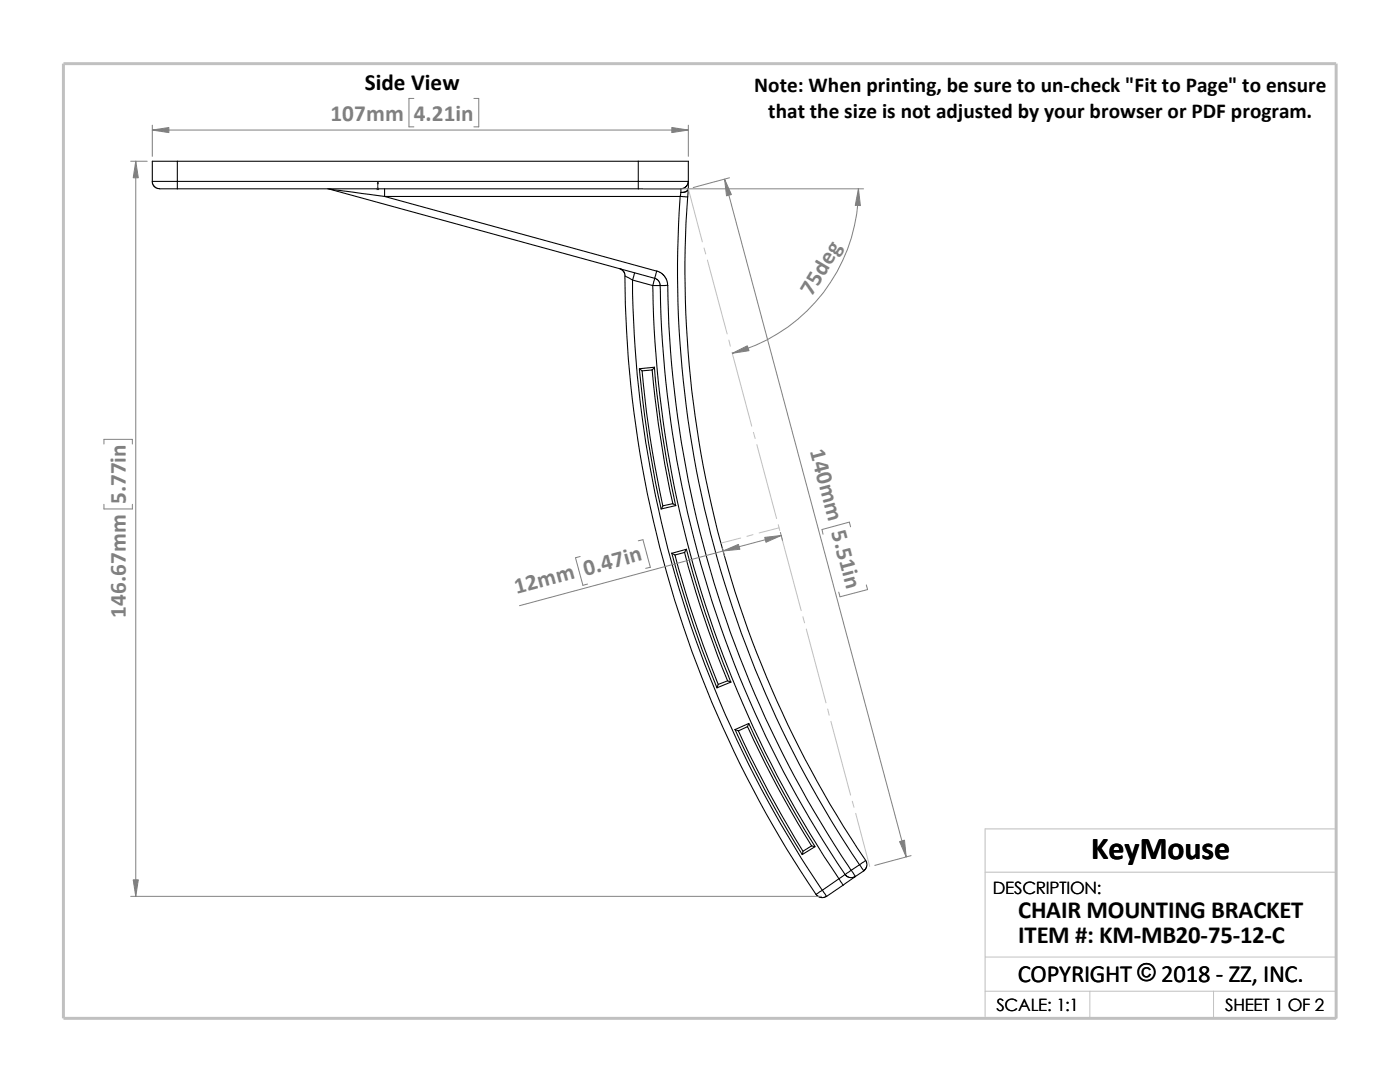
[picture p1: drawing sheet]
<svg xmlns="http://www.w3.org/2000/svg" width="279mm" height="216mm" viewBox="0 0 279 216" stroke-linecap="round" stroke-linejoin="round" font-family="sans-serif">
<g fill="none" stroke="#c0c0c0" stroke-width=".2">
<path d="M137.4 37.7l2.8 10.6M140.5 49.5l.3 1.2M141.2 51.9l3.9 14.7M145.5 67.9l.3 1.2M146.1 70.3l3.9 14.7M150.4 86.3l.3 1.2M151 88.7l4 14.8M147.8 107.4l-3.9 1M150.3 106.7l-1.2 .3M155.3 104.7l.3 1.2M155.5 105.3l-4 1M156 107.1l3.9 14.7"/>
<path d="M160.2 123.1l.4 1.2M160.9 125.5l3.9 14.8M165.2 141.5l.3 1.2M165.8 143.9l4 14.8M170.1 159.9l.3 1.2M170.8 162.3l2.8 10.6M196.6 174h70.1M196.6 191h70.1M196.6 197.8h70.1M217.5 197.8v5.4M242.2 197.8v5.4M26.8 203.2h239.9v-37.8h-70.1v37.8"/>
</g>
<path d="M12.7 12.7h254v190.5h-254z" fill="none" stroke="#c0c0c0" stroke-width=".59"/>
<g fill="none" stroke="#000" stroke-width=".21">
<path d="M30.4 36.2h5M30.4 36.2v.3l.3 .6 .8 .5 3.9 .1M35.4 36.2v1.5M35.4 32.2h-5v4M35.4 32.2v4M35.4 32.2h92M35.4 36.2h92M35.4 37.7h92M65.4 37.7l.4 .1M65.8 37.8l64.9 17.7M65.8 37.8l11 1.4M76.8 39.2h59"/>
<path d="M76.8 39.2l54.3 14.9M76.8 37.7v1.5M127.4 37.7h8.5M127.4 32.2v4M127.4 36.2v1.5M127.4 36.2h10M127.4 32.2h10v4M135.7 39.2a211.5 211.5 0 0 0 35.8 133.4M135.8 39.2l1.4 .1M135.9 37.7v.7M135.9 38.4l-.1 .8M137.2 39.3a209.9 209.9 0 0 0 35.6 132.4"/>
<path d="M137.4 36.2l-.4 .9-.4 .4-.7 .2M137.4 37.6a1.27 1.27 0 0 1-1.5 .8M137.4 37.8a1.24 1.24 0 0 1-1.5 .6M137.4 37.8l-.2 1.5M137.4 36.2v1.4M137.4 37.6v.2M123.7 53.6l.8 .5 .3 1M124.7 55.1a222.4 222.4 0 0 0 38.2 123.4l1.2-.9M124.8 55.1l1.4 .8M126.2 55.9l4.1 1.1M126.2 55.9a220.7 220.7 0 0 0 37.9 121.7M126.7 54.4l-.5 1.5"/>
<path d="M130.3 56.9a216.7 216.7 0 0 0 37.1 118.4M130.7 55.5l.7 .4 .3 .8a215.5 215.5 0 0 0 37 117.8M130.7 55.5l-.4 1.5M131.1 54.1l-.4 1.4M131.1 54.1l.8 .3 .6 .5 .6 1.1 .2 .9M133.3 56.9l-3 .1M133.3 56.9a213.7 213.7 0 0 0 36.5 116.8M127.6 73.6a229 229 0 0 0 4.4 28M128.1 74a207.6 207.6 0 0 0 4.2 26.9M130.1 73.8a209.5 209.5 0 0 0 4.2 26.7M130.6 73.3l-.4 .5-2.1 .2M130.6 73.3l-3 .3 .5 .4"/>
<path d="M130.6 73.3a214.4 214.4 0 0 0 4.2 27.6M132.3 100.9l-.3 .7M134.1 110.4a218.3 218.3 0 0 0 9 26.8M134.3 100.5l.6 .4-2.9 .7M134.3 100.5l-2 .4M134.7 110.7a212.7 212.7 0 0 0 8.6 25.8M136.6 110.2a205 205 0 0 0 8.6 25.6M136.6 110.2l-1.9 .5M137 109.6l-.4 .6M137 109.6l-2.9 .8 .6 .3M137 109.6a211.1 211.1 0 0 0 8.8 26.5M145.2 135.8l.7 .3-2.8 1.1"/>
<path d="M145.2 135.8l-1.9 .8-.2 .6M146.7 145.5a218.5 218.5 0 0 0 13.4 25M147.4 145.8a220.7 220.7 0 0 0 12.8 24M149.1 145a222.9 222.9 0 0 0 12.9 23.8M149.4 144.4a205.1 205.1 0 0 0 13.2 24.5M149.4 144.4l-.2 .6-1.8 .8M149.4 144.4l-2.7 1.2 .7 .2M160.3 169.8l-.2 .7M162 168.8l.6 .2-2.5 1.5M162 168.8l-1.7 1M162.9 178.4l.3 .4 .5 .3h.8l.5-.2M164.1 177.6l.9 1.3"/>
<path d="M167.4 175.3l.9 1.3M167.4 175.3l-3.3 2.3M168.3 176.6l-3.3 2.3M168.7 174.5l-1.3 .8M168.7 174.5l.4 .4 .6 .2 1-.2M169.9 173.7l.8 1.2M169.9 173.7l-1.2 .8M170.7 174.9l-2.4 1.7M171.5 172.6l.9 1.2M171.5 172.6l-1.6 1.1M172.4 173.8l-1.7 1.1M172.8 171.7l-1.3 .9"/>
<path d="M172.8 171.7l.2 1-.2 .6-.4 .5"/>
</g>
<path d="M75.4 36.3l.1 .4h-.2z" fill="#00f" stroke="#00f" stroke-width=".2"/>
<path d="M75.3 37.7h.3M75.3 37.5l.3 .3M75.4 37.7h.1M75.4 36.3v1.5M75.5 37.5l-.3 .3" fill="none" stroke="#00f" stroke-width=".2"/>
<g fill="none" stroke="#808080" stroke-width=".2">
<path d="M82.6 19.6h-1v5.7h1M94.6 19.6h.9v5.7h-.9M26.1 32.2h3.3M27.1 32.2v146.7M30.4 26h107M30.4 25v6.2M128.4 37.7h43.9M137.4 25v6.2M144.6 35.8l36.2 135.2M145.6 35.5l-7.3 1.9M171.3 37.7a33.8 33.8 0 0 1-25.1 32.8M20.7 88.6v-.9h5.7v.9"/>
<path d="M20.7 100.6v1h5.7v-1M115.8 111l-.9 .3 1.4 5.5 1-.3M127.4 107.9l.9-.2 1.5 5.5-.9 .2M144.2 109.4l.4 1.5M155.7 106.3l.5 1.5M155.9 106.8l-52.2 14.1M169.8 105.1l-.3-.9-5.5 1.5 .3 .9M172.9 116.7l.2 .9-5.5 1.5-.2-.9M26.1 178.9h137.9M181.8 170.7l-7.2 2"/>
</g>
<g fill="#808080" stroke="#808080" stroke-width=".2">
<path d="M144.6 35.8l1.4 3-1 .3z"/>
<path d="M179.5 167.9l1-.3 .3 3.4z"/>
<path d="M152.6 107.2l3.3-.4-3 1.4z"/>
<path d="M144.3 109.9l3.1-1.3 .3 1z"/>
<path d="M146.2 70.5l2.9-1.5 .4 1z"/>
<path d="M171.3 37.7l.4 3.3h-1z"/>
<path d="M30.4 26l3.3-.6v1.1z"/>
<path d="M134.1 25.4l3.3 .6-3.3 .5z"/>
<path d="M27.1 32.2l.5 3.3h-1z"/>
<path d="M26.6 175.6h1l-.5 3.3z"/>
</g>
<text font-size="6.4" x="217.8" y="171.4">KeyMouse</text>
<g font-size="4.9">
<text x="203.2" y="183.2">CHAIR MOUNTING BRACKET</text>
<text x="203.2" y="188.1">ITEM #: KM-MB20-75-12-C</text>
<text x="203.1" y="195.9">COPYRIGHT © 2018 - ZZ, INC.</text>
<text x="227" y="195.8">©</text>
</g>
<text font-size="4.6" x="72.8" y="18">Side View</text>
<g font-size="4.6" fill="#808080">
<text x="66" y="24.1">107mm</text>
<text x="82.6" y="24.1">4.21in</text>
<text x="162" y="59.3" transform="rotate(-59 162 59.3)">75deg</text>
<text x="161.6" y="90.1" transform="rotate(75 161.6 90.1)">140m</text>
<text x="25.1" y="100.6" transform="rotate(-90 25.1 100.6)">5.77in</text>
<text x="165.9" y="106.2" transform="rotate(75 165.9 106.2)">5.51in</text>
<text x="103.1" y="118.6" transform="rotate(-15 103.1 118.6)">12mm 0.47in</text>
<text x="25.1" y="123.2" transform="rotate(-90 25.1 123.2)">146.67mm</text>
</g>
<g font-size="4.2">
<text x="150.5" y="18.4">Note: When printing, be sure to un-check &quot;Fit to Page&quot; to ensure</text>
<text x="153.3" y="23.6">that the size is not adjusted by your browser or PDF program.</text>
</g>
<g font-size="3.4">
<text x="198.2" y="178.5">DESCRIPTION:</text>
<text x="198.8" y="201.7">SCALE: 1:1</text>
<text x="244.5" y="201.7">SHEET 1 OF 2</text>
</g>
</svg>
